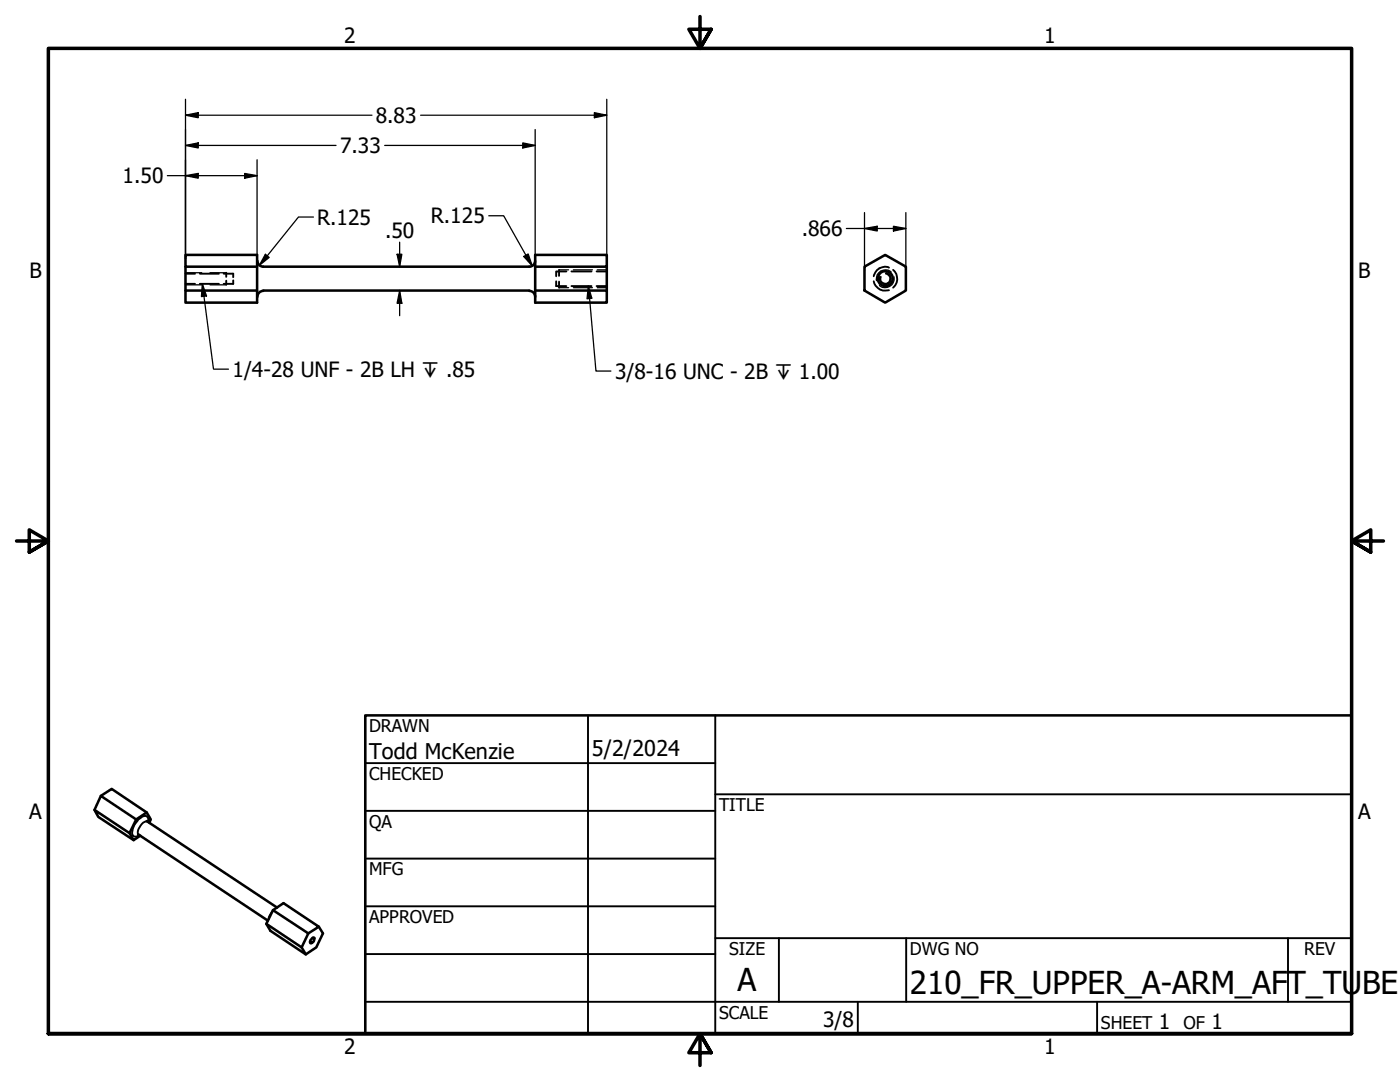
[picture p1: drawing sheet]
<svg xmlns="http://www.w3.org/2000/svg" width="279mm" height="216mm" viewBox="0 0 279 216" stroke-linecap="round" stroke-linejoin="round" font-family="sans-serif">
<!-- layer: Hidden (ANSI) -->
<g fill="none" stroke="#000" stroke-width=".38">
<path d="M37 54.6h1.9M37 56.6h1.9M39.9 54.6h3.8M39.9 56.6h3.8M44.6 54.6h1.9v.7M45.1 54.4v.8M45.1 56v.8M46.5 55.9v.7h-1.9M111 56.1v1h2M111.6 53.8v1.3M111.6 56.2v1.2M113 54.2h-2v.9"/>
<path d="M114 54.2h4M114 57.1h4M119.1 54.2h2M119.1 57.1h2M174.4 56.1a2.36 2.36 0 0 0 3 1.8M176.8 54.6a1.01 1.01 0 0 1 .9 1.2 1.01 1.01 0 0 1-1.3 .8 1.01 1.01 0 0 1-.6-1.4M177.4 53.4a2.27 2.27 0 0 0-3 1.7M178.2 53.8a2.31 2.31 0 0 1 0 3.6"/>
</g>
<!-- layer: Hidden Narrow (ANSI) -->
<g fill="none" stroke="#000" stroke-width=".25">
<path d="M37 54.4h3.3M37 56.8h3.3M41.9 54.4h3.2M41.9 56.8h3.2M111.6 53.8h1.9M111.6 57.4h1.9M114.4 53.8h3.8M114.4 57.4h3.8M119.2 53.8h1.9M119.2 57.4h1.9M176.8 54.4a1.2 1.2 0 0 1 1 1.5 1.2 1.2 0 0 1-1.5 .9 1.2 1.2 0 0 1-.7-1.7M177.9 54.3a1.78 1.78 0 0 0-2.1-.2 1.78 1.78 0 0 0-.9 1.9"/>
<path d="M178.4 55.2a1.8 1.8 0 0 1-.8 1.9 1.8 1.8 0 0 1-2.1-.1"/>
</g>
<!-- layer: Visible (ANSI) -->
<g fill="none" stroke="#000" stroke-width=".51">
<path d="M37 53.2v4.8M51.3 53.2h-14.3v-2.3h14.3v9.5h-14.3v-2.4h14.3M51.4 52a1.18 1.18 0 0 0 1.1 1.2h53.1a1.17 1.17 0 0 0 1.2-1.2M52.5 58h53.1M52.5 58a1.17 1.17 0 0 0-1.1 1.2M105.6 58a1.17 1.17 0 0 1 1.2 1.2M106.8 53.2h14.3v-2.3h-14.3v9.5h14.3v-2.4h-14.3M121.1 53.2v4.8M172.5 53.2l4.2-2.3 4.1 2.3v4.8l-4.1 2.4-4.2-2.4zM20.1 158.8l2.2-1.4 7 4.7M18.9 161.6l1.2-2.8 7.1 4.7M25.8 166.2l-6.9-4.6 .7 1.4 7.1 4.6"/>
<path d="M27.2 163.5l-1.4 2.7 .9 1.4 1.3-.8M27.2 163.5l2.1-1.4 .8 1.4-.3 .6M27.6 166.6l25.9 17.1M29.3 163.8l26 17.3M53.1 184.3l7.1 4.7 .8 1.4M54.5 181.6l7 4.6-1.3 2.8M62.3 187.2l.4-.1a.8 .8 0 0 1-.8 1.1l.1-.6zM63.6 184.9l.9 1.3-1.4 2.8-2.1 1.4-7-4.7-.9-1.4 1.4-2.7 2.1-1.4 7 4.7-2.1 1.3"/>
<circle cx="176.7" cy="55.6" r="1.49"/>
</g>
<!-- layer: Visible Narrow (ANSI) -->
<path d="M29.5 164l-.2-.1a2.43 2.43 0 0 0-1.7 2.5l.1 .2M29.5 164a.79 .79 0 0 0-.1-1 .79 .79 0 0 0-1.1 0 3.9 3.9 0 0 0-1.9 3.5 .8 .8 0 0 0 1.4 .1M54.4 181.8l-.6 1-.1 .6" fill="none" stroke="#000" stroke-width=".38"/>
<!-- layer: Border (ANSI) -->
<path d="M139.7 3.3v6.4l-2.2-3.9h4.4l-2.2 3.9 2.2-3.9M3.3 107.9h6.4l-3.9-2.2v4.5l3.9-2.3-3.9 2.3M276.1 107.9h-6.4l3.9-2.2v4.5l-3.9-2.3 3.9 2.3M9.7 206.2v-196.5h260v196.5h-260h260M141.9 210.1l-2.2-3.9 2.2 3.9h-4.4l2.2-3.9v6.4" fill="none" stroke="#000" stroke-width=".7"/>
<!-- layer: Title (ANSI) -->
<g fill="none" stroke="#000" stroke-width=".38">
<path d="M72.9 152.3h69.8M117.3 142.7v63.5M142.7 158.5h127M142.7 142.7v63.5M72.9 161.8h69.8M72.9 171.3h69.8M72.9 199.9h196.8M72.9 180.8h69.8M72.9 190.4h69.8M142.7 187.2h127M155.4 187.2v12.7M171.2 199.9v6.3"/>
<path d="M180.8 187.2v12.7M218.9 199.9v6.3M257 187.2v12.7"/>
</g>
<path d="M72.9 142.7h196.8v63.5h-196.8z" fill="none" stroke="#000" stroke-width=".51"/>
<!-- layer: Dimension (ANSI) -->
<g fill="none" stroke="#000" stroke-width=".25">
<path d="M37 19.8v31.8M121.1 19.8v31.8M33.4 35.1h17.9M37 35.1l2.6-.5v1zM37 29l2.6-.5v1zM37 23l2.6-.5v1zM37 29h30.1M37 23h37.2M48.8 34.6l2.5 .5-2.5 .5zM51.3 31.9v19.7M76.8 29h30M83.9 23h37.2"/>
<path d="M104.3 28.5l2.5 .5-2.5 .5zM106.8 25.8v25.8M118.6 22.5l2.5 .5-2.5 .5zM53 50.7l.7 .7-1.9 1.6zM62.5 43.3h-2.9l-7.8 9.7M79.2 50.7h1l-.4 2.5zM79.8 58l.4 2.5h-1zM79.8 48.3v4.9M79.8 58v5M97.5 43.1h3l5.7 10M104.5 51.2l.9-.5 .8 2.4zM168.9 45.6h11.9"/>
<path d="M172.5 45.6l2.6-.5v1zM172.5 42.4v11.6M178.3 45.1l2.5 .5-2.5 .5zM180.8 42.4v11.6"/>
</g>
<g fill="#000">
<path d="M37 35.1l2.6-.5v1z" fill-rule="evenodd"/>
<path d="M37 29l2.6-.5v1z" fill-rule="evenodd"/>
<path d="M37 23l2.6-.5v1z" fill-rule="evenodd"/>
<path d="M48.8 34.6l2.5 .5-2.5 .5z" fill-rule="evenodd"/>
<path d="M104.3 28.5l2.5 .5-2.5 .5z" fill-rule="evenodd"/>
<path d="M118.6 22.5l2.5 .5-2.5 .5z" fill-rule="evenodd"/>
<path d="M53 50.7l.7 .7-1.9 1.6z" fill-rule="evenodd"/>
<path d="M79.2 50.7h1l-.4 2.5z" fill-rule="evenodd"/>
<path d="M104.5 51.2l.9-.5 .8 2.4z" fill-rule="evenodd"/>
<path d="M172.5 45.6l2.6-.5v1z" fill-rule="evenodd"/>
<path d="M178.3 45.1l2.5 .5-2.5 .5z" fill-rule="evenodd"/>
<path d="M79.8 58l.4 2.5h-1z" fill-rule="evenodd"/>
</g>
<!-- layer: Symbol (ANSI) -->
<path d="M40.4 56.6l.8 2.5-1 .1zM40.4 56.6l2.2 17.1h3M117.4 57.1l.7 2.4-.9 .1zM117.4 57.1l1.5 16.9h3" fill="none" stroke="#000" stroke-width=".25"/>
<g fill="#000">
<path d="M40.4 56.6l.8 2.5-1 .1z" fill-rule="evenodd"/>
<path d="M117.4 57.1l.7 2.4-.9 .1z" fill-rule="evenodd"/>
</g>
<g font-size="6.3">
<text x="147.2" y="197.7">A</text>
<text x="181.6" y="198.2">210_FR_UPPER_A-ARM_AFT_TUBE</text>
</g>
<g font-size="4.3">
<text x="73.7" y="151.4">Todd McKenzie</text>
<text x="118.1" y="150.8">5/2/2024</text>
</g>
<g font-size="4.2">
<text x="68.7" y="8.6">2</text>
<text x="208.4" y="8.6">1</text>
<text x="75" y="24.5">8.83</text>
<text x="67.9" y="30.5">7.33</text>
<text x="24.4" y="36.6">1.50</text>
<text x="63.3" y="44.8">R.125</text>
<text x="76.8" y="47.5">.50</text>
<text x="86" y="44.6">R.125</text>
<text x="160" y="47.1">.866</text>
<text x="5.9" y="55.5">B</text>
<text x="271.1" y="55.5">B</text>
<text x="46.4" y="75.2">1/4-28 UNF - 2B LH ↧ .85</text>
<text x="122.7" y="75.6">3/8-16 UNC - 2B ↧ 1.00</text>
<text x="5.8" y="163.4">A</text>
<text x="271" y="163.4">A</text>
<text x="164.3" y="204.9">3/8</text>
<text x="231.3" y="205.4">1</text>
<text x="241.8" y="205.4">1</text>
<text x="68.7" y="210.3">2</text>
<text x="208.4" y="210.3">1</text>
</g>
<g font-size="3.5">
<text x="73.7" y="146">DRAWN</text>
<text x="73.7" y="155.6">CHECKED</text>
<text x="143.5" y="161.8">TITLE</text>
<text x="73.7" y="165.2">QA</text>
<text x="73.7" y="174.7">MFG</text>
<text x="73.7" y="184.2">APPROVED</text>
<text x="145.5" y="190.6">SIZE</text>
<text x="181.6" y="190.6">DWG NO</text>
<text x="260.3" y="190.5">REV</text>
<text x="143.5" y="203.3">SCALE</text>
<text x="219.7" y="205.4">SHEET</text>
<text x="236.2" y="205.4">OF</text>
</g>
</svg>
